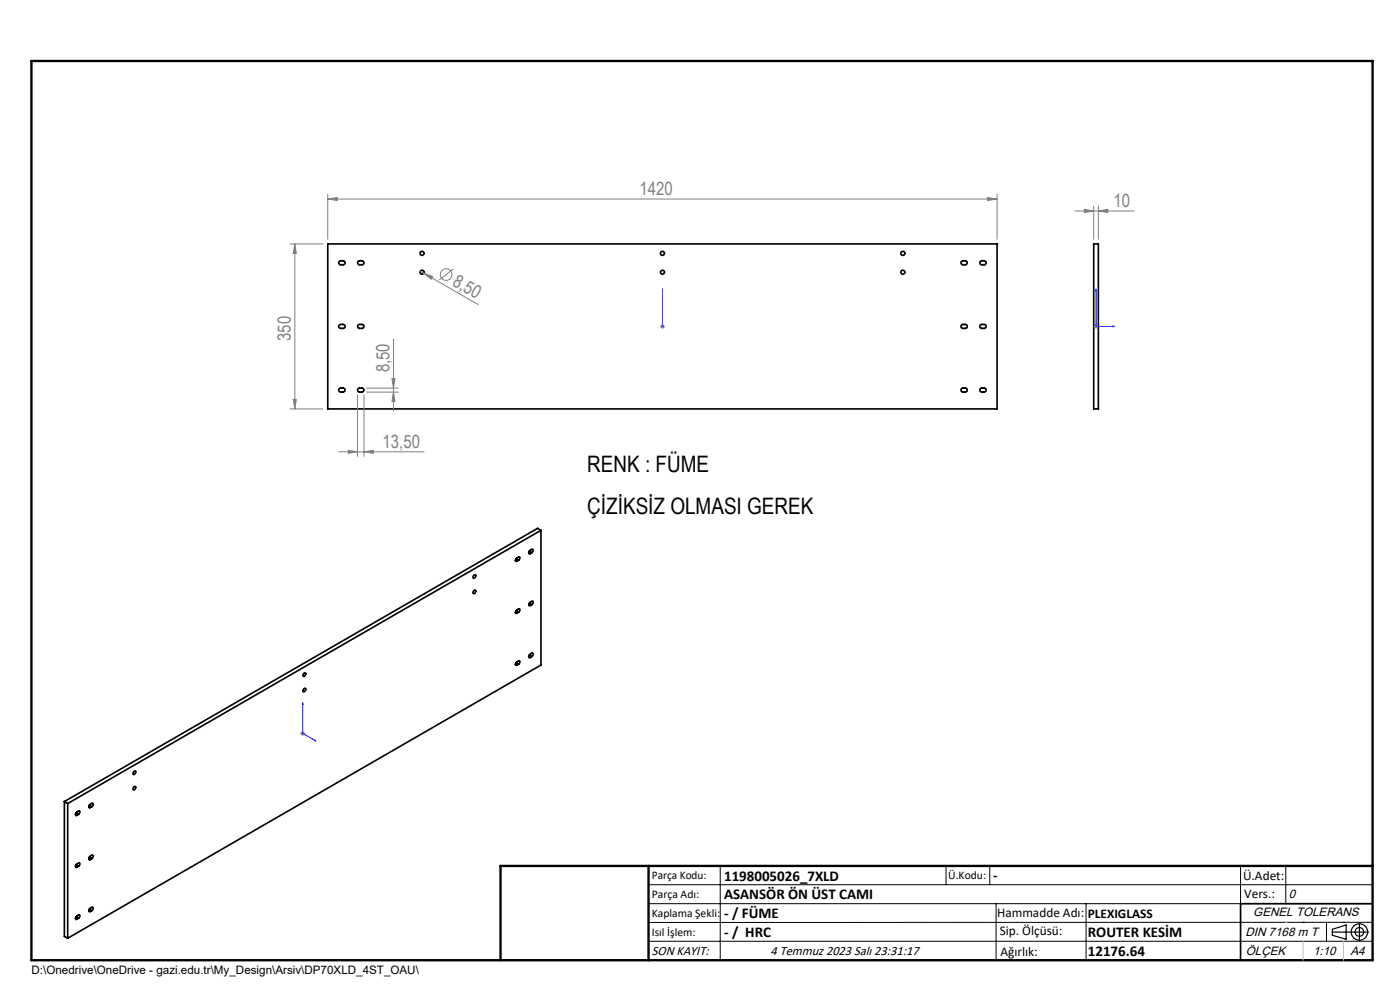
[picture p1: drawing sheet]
<svg xmlns="http://www.w3.org/2000/svg" width="297mm" height="210mm" viewBox="0 0 297 210" stroke-linecap="round" stroke-linejoin="round" font-family="sans-serif">
<g fill="none" stroke="#000" stroke-width=".35">
<path d="M69.5 51.7h142v35h-142zM71.9 55.5l.9-.2a.42 .42 0 0 1 .4 .4 .42 .42 0 0 1-.4 .5l-.8-.1-.1-.2zM76 55.5l.3-.2h.5a.42 .42 0 0 1 .4 .4 .42 .42 0 0 1-.4 .5l-.8-.1-.2-.4zM203.9 55.5l.9-.2a.42 .42 0 0 1 .4 .4 .42 .42 0 0 1-.4 .5l-.8-.1-.1-.2zM207.9 55.5l.9-.2a.42 .42 0 0 1 .4 .4 .42 .42 0 0 1-.4 .5l-.8-.1-.1-.4zM232 51.7h1v35h-1zM71.9 69l.9-.2a.42 .42 0 0 1 .4 .4 .42 .42 0 0 1-.4 .5l-.8-.1-.1-.2zM76 68.9l.8-.1a.42 .42 0 0 1 .4 .4 .42 .42 0 0 1-.4 .5h-.5a.43 .43 0 0 1-.4-.3 .43 .43 0 0 1 .1-.5zM203.9 69l.9-.2a.42 .42 0 0 1 .4 .4 .42 .42 0 0 1-.4 .5l-.8-.1-.1-.2zM208 68.9l.8-.1a.42 .42 0 0 1 .4 .4 .42 .42 0 0 1-.4 .5h-.5a.43 .43 0 0 1-.4-.3 .43 .43 0 0 1 .1-.5zM71.9 82.5l.2-.2h.7a.42 .42 0 0 1 .4 .5 .42 .42 0 0 1-.4 .4l-.9-.2zM76 82.4l.8-.1a.42 .42 0 0 1 .4 .5 .42 .42 0 0 1-.4 .4h-.5a.44 .44 0 0 1-.4-.3 .44 .44 0 0 1 .1-.5z"/>
<path d="M203.9 82.5l.3-.2h.6a.42 .42 0 0 1 .4 .5 .42 .42 0 0 1-.4 .4l-.9-.2zM208 82.4l.8-.1a.42 .42 0 0 1 .4 .5 .42 .42 0 0 1-.4 .4h-.5a.44 .44 0 0 1-.4-.3 .44 .44 0 0 1 .1-.5zM109.3 118.9l.3 .2M109.5 118.6l.5 .2M110 118.8a.39 .39 0 0 0 .3-.3 .39 .39 0 0 0-.2-.4l-.5 .3a.39 .39 0 0 0-.2 .3 .39 .39 0 0 0 .1 .4h.1M110 118.8l-.4 .3M112.2 117.3l.3 .1M112.3 116.9l.5 .3M112.8 117.2a.42 .42 0 0 0 .1-.7l-.4 .2a.35 .35 0 0 0-.4 .4 .35 .35 0 0 0 .4 .3M112.8 117.2l-.3 .2M114.8 112.5v28.6l-100.4 57.9M114.8 112.5l-100.4 58"/>
<path d="M114.8 112.5l-.7-.4-100.4 57.9M100.5 125.3a.24 .24 0 0 1 .3-.2 .24 .24 0 0 1 .1 .4 .35 .35 0 0 1-.1 .4 .35 .35 0 0 1-.5-.1zM100.6 122a.23 .23 0 0 1 .3 0 .23 .23 0 0 1 0 .3 .27 .27 0 0 1-.3 .4 .27 .27 0 0 1-.3-.3zM109.3 129.9l.3 .2M109.5 129.6l.5 .3M110 129.9a.42 .42 0 0 0 .1-.8l-.5 .3a.42 .42 0 0 0-.1 .7h.1M110 129.9l-.4 .2M112.2 128.3l.3 .1M112.2 139.3l.3 .2M112.3 127.9l.5 .4M112.3 139l.5 .3M112.8 128.3a.42 .42 0 0 0 .1-.8l-.4 .3a.34 .34 0 0 0-.4 .3 .34 .34 0 0 0 .4 .3"/>
<path d="M112.8 139.3a.42 .42 0 0 0 .1-.8l-.4 .3a.35 .35 0 0 0-.4 .3 .35 .35 0 0 0 .4 .4M112.8 128.3l-.3 .1M112.8 139.3l-.3 .2M64.4 146.1l.2-.1a.32 .32 0 0 1 .3 .3 .32 .32 0 0 1-.2 .3 .23 .23 0 0 1-.4 .1 .23 .23 0 0 1 0-.3zM64.5 142.8a.27 .27 0 0 1 .4 .1 .27 .27 0 0 1-.2 .4v.1a.25 .25 0 0 1-.4 0 .25 .25 0 0 1 0-.4zM109.3 140.9l.3 .2M109.5 140.6l.5 .3M110 140.9a.39 .39 0 0 0 .3-.3 .39 .39 0 0 0-.2-.4l-.5 .2a.39 .39 0 0 0-.2 .4 .39 .39 0 0 0 .1 .3h.1M110 140.9l-.4 .2M13.7 170l.7 .5M13.7 170v28.6l.7 .4M14.4 170.5v28.5"/>
<path d="M16 172.8l.3 .2M16.1 172.4l.6 .3M16.7 172.7a.42 .42 0 0 0 .1-.7l-.5 .3a.35 .35 0 0 0-.3 .3 .35 .35 0 0 0 .3 .4M16.7 172.7l-.4 .3M18.8 171.1l.3 .2M18.9 170.8l.6 .3M19.5 171.1a.42 .42 0 0 0 .1-.7l-.5 .2a.34 .34 0 0 0-.3 .4 .34 .34 0 0 0 .3 .3M19.5 171.1l-.4 .2M28.4 167v-.1a.24 .24 0 0 1 .4 0 .24 .24 0 0 1 0 .3 .28 .28 0 0 1-.2 .3 .28 .28 0 0 1-.4-.1zM28.4 163.6a.24 .24 0 0 1 .4 0 .24 .24 0 0 1 0 .4 .28 .28 0 0 1-.2 .3 .28 .28 0 0 1-.4-.2zM16 183.8l.3 .2M16 194.8l.3 .2"/>
<path d="M16.1 183.5l.6 .3M16.1 194.5l.6 .3M16.7 194.8a.42 .42 0 0 0 .1-.7l-.5 .2a.35 .35 0 0 0-.3 .4 .35 .35 0 0 0 .3 .3M16.7 183.8a.39 .39 0 0 0 .2-.4 .39 .39 0 0 0-.1-.4l-.5 .3a.35 .35 0 0 0-.3 .3 .35 .35 0 0 0 .3 .4M16.7 194.8l-.4 .2M16.7 183.8l-.4 .2M18.8 182.2l.3 .1M18.8 193.2l.3 .1M18.9 181.8l.6 .3M18.9 192.9l.6 .3M19.5 193.2a.42 .42 0 0 0 .1-.8l-.5 .3a.34 .34 0 0 0-.3 .3 .34 .34 0 0 0 .3 .3M19.5 182.1a.42 .42 0 0 0 .1-.7l-.5 .2a.35 .35 0 0 0-.3 .4 .35 .35 0 0 0 .3 .3"/>
<path d="M19.5 193.2l-.4 .1M19.5 182.1l-.4 .2M291.2 191.7h-28v12"/>
<circle cx="89.5" cy="53.7" r=".43"/>
<circle cx="89.5" cy="57.7" r=".42"/>
<circle cx="140.5" cy="53.7" r=".43"/>
<circle cx="140.6" cy="57.7" r=".42"/>
<circle cx="191.5" cy="53.7" r=".43"/>
<circle cx="191.5" cy="57.7" r=".42"/>
</g>
<g fill="none" stroke="#808080" stroke-width=".21">
<path d="M61.5 51.7h7M62.5 51.7l.4 2.1h-.7zM62.5 51.7v35M69.5 42.2l2-.3v.6zM69.5 41.2v9.6M69.5 42.2h142M89.1 57.5l.8 .5M89.9 58l1.9 .7-.3 .5zM89.9 58l11.6 6.6M96.1 57.1l-2.9 2.3M209.5 41.9l2 .3-2 .3zM211.5 41.2v9.6"/>
<path d="M228 44.8h12.6M230 44.4l2 .4-2 .3zM232 43.7v7.1M233 44.8l2-.4v.7zM233 43.7v7.1M83.5 71.9v15.3M140 69.2h1M140.2 68.9l.7 .7M140.5 68.7v1M140.9 68.9l-.7 .7M232 69.2h1M232.2 68.9l.7 .7"/>
<path d="M232.5 68.7v1M232.9 68.9l-.7 .7M61.5 86.7h7M62.2 84.7h.7l-.4 2zM71.9 95.8h18.1M73.9 95.5l1.9 .3-1.9 .4zM75.8 83.7v13.1M77.2 95.8l2-.3v.7zM77.2 83.7v13.1M77.8 82.3h6.7M77.8 83.2h6.7M83.1 80.3h.7l-.3 2z"/>
<path d="M83.5 83.2l.3 2h-.7zM63.7 155.6h1M63.9 155.2l.7 .7M64.2 155.1v1M64.6 155.2l-.7 .7"/>
<circle cx="94.6" cy="58.2" r="1.24"/>
</g>
<g fill="none" stroke="#000" stroke-width=".25">
<path d="M282.6 197.7h7.8M282.6 197.1l3-.9v3l-3-.8zM288.4 195.8v3.8M106.2 203.7h185"/>
<circle cx="288.4" cy="197.7" r="1.74"/>
<circle cx="288.4" cy="197.7" r=".93"/>
</g>
<path d="M140.5 69.1v.2zM140.5 61.3v.4v-.4M140.5 69.2h.1M140.5 61.3v7.9M232.5 61.3v7.9h4M232.5 61.3l.1 .4h-.2zM236.1 69.1l.4 .1-.4 .1zM64.2 149l.1 .4-.2-.1zM64.2 149v6.6l2.8 1.6M66.7 156.9l.3 .3-.3-.1z" fill="none" stroke="#00f" stroke-width=".21"/>
<g fill="none" stroke="#000" stroke-width=".21">
<path d="M137.6 187.7h153.6M137.6 191.7h153.6M137.6 199.7h153.6M152.8 183.7v20M200.7 183.7v4M210 183.7v4M211.3 191.7v12M230.4 191.7v12M263.2 183.7v20M272.8 183.7v8M276.4 195.6h.1M281.4 195.6v4.1"/>
<path d="M285 195.6h.1M291.2 195.6l-153.6 .1"/>
</g>
<path d="M6.7 12.9h284.5v190.8h-284.5zM137.6 183.7v20M291.2 183.7h-185v20" fill="none" stroke="#000" stroke-width=".5"/>
<path d="M276.4 199.7v4M285 199.7v4" fill="none" stroke="#c0c0c0" stroke-width=".21"/>
<path d="M272.8 195.6h.1" fill="none" stroke="#c0c0c0" stroke-width=".25"/>
<g fill="#00f">
<path d="M140.5 69.1v.2zM140.5 61.3v.4z"/>
<path d="M66.7 156.9l.3 .3-.3-.1zM64.2 149l.1 .4-.2-.1z"/>
<path d="M236.1 69.1l.4 .1-.4 .1zM232.5 61.3l.1 .4h-.2z"/>
</g>
<g fill="#808080">
<path d="M89.9 58l1.9 .7-.3 .5z"/>
<path d="M209.5 41.9l2 .3-2 .3zM69.5 42.2l2-.3v.6zM233 44.8l2-.4v.7zM230 44.4l2 .4-2 .3z"/>
<path d="M73.9 95.5l1.9 .3-1.9 .4zM77.2 95.8l2-.3v.7z"/>
<path d="M83.1 80.3h.7l-.3 2zM83.5 83.2l.3 2h-.7z"/>
<path d="M62.5 51.7l.4 2.1h-.7zM62.2 84.7h.7l-.4 2z"/>
</g>
<g font-size="4.8">
<text x="124.6" y="100.1">RENK : FÜME</text>
<text x="124.6" y="109.1">ÇİZİKSİZ OLMASI GEREK</text>
</g>
<g font-size="3.9" fill="#808080">
<text x="135.7" y="41.3">1420</text>
<text x="236.2" y="43.9">10</text>
<text x="95.8" y="60.4" transform="rotate(30 95.8 60.4)">8,50</text>
<text x="61.7" y="72.3" transform="rotate(-90 61.7 72.3)">350</text>
<text x="82.6" y="79" transform="rotate(-90 82.6 79)">8,50</text>
<text x="81.1" y="95">13,50</text>
</g>
<g font-size="3.2">
<text x="153.6" y="186.8">1198005026_7XLD</text>
<text x="153.6" y="190.8">ASANSÖR ÖN ÜST CAMI</text>
<text x="210.7" y="186.6">-</text>
<text x="153.6" y="194.8">- / FÜME</text>
<text x="153.6" y="198.8">- / HRC</text>
<text x="230.8" y="198.7">ROUTER KESİM</text>
<text x="230.8" y="202.8">12176.64</text>
</g>
<g font-size="2.8">
<text x="263.7" y="186.7">Ü.Adet:</text>
<text x="263.9" y="190.5">Vers.:</text>
<text x="211.5" y="194.5">Hammadde Adı:</text>
<text x="230.8" y="194.7">PLEXIGLASS</text>
<text x="138.3" y="202.6">SON KAYIT:</text>
<text x="163.5" y="202.6">4 Temmuz 2023 Salı 23:31:17</text>
<text x="212.1" y="198.4">Sip. Ölçüsü:</text>
<text x="212.2" y="202.7">Ağırlık:</text>
</g>
<g font-size="2.6">
<text x="273.4" y="190.4">0</text>
<text x="265.9" y="194.4">GENEL TOLERANS</text>
<text x="264.2" y="198.5">DIN 7168 m T</text>
<text x="264.3" y="202.6">ÖLÇEK</text>
<text x="278.5" y="202.6">1:10</text>
<text x="286.5" y="202.6">A4</text>
</g>
<g font-size="2.5">
<text x="138.3" y="186.4">Parça Kodu:</text>
<text x="138.3" y="190.5">Parça Adı:</text>
<text x="201.2" y="186.5">Ü.Kodu:</text>
<text x="138.3" y="194.5">Kaplama Şekli:</text>
<text x="138.3" y="198.6">Isıl İşlem:</text>
<text x="6.7" y="206.7">D:\Onedrive\OneDrive - gazi.edu.tr\My_Design\Arsiv\DP70XLD_4ST_OAU\</text>
</g>
</svg>
